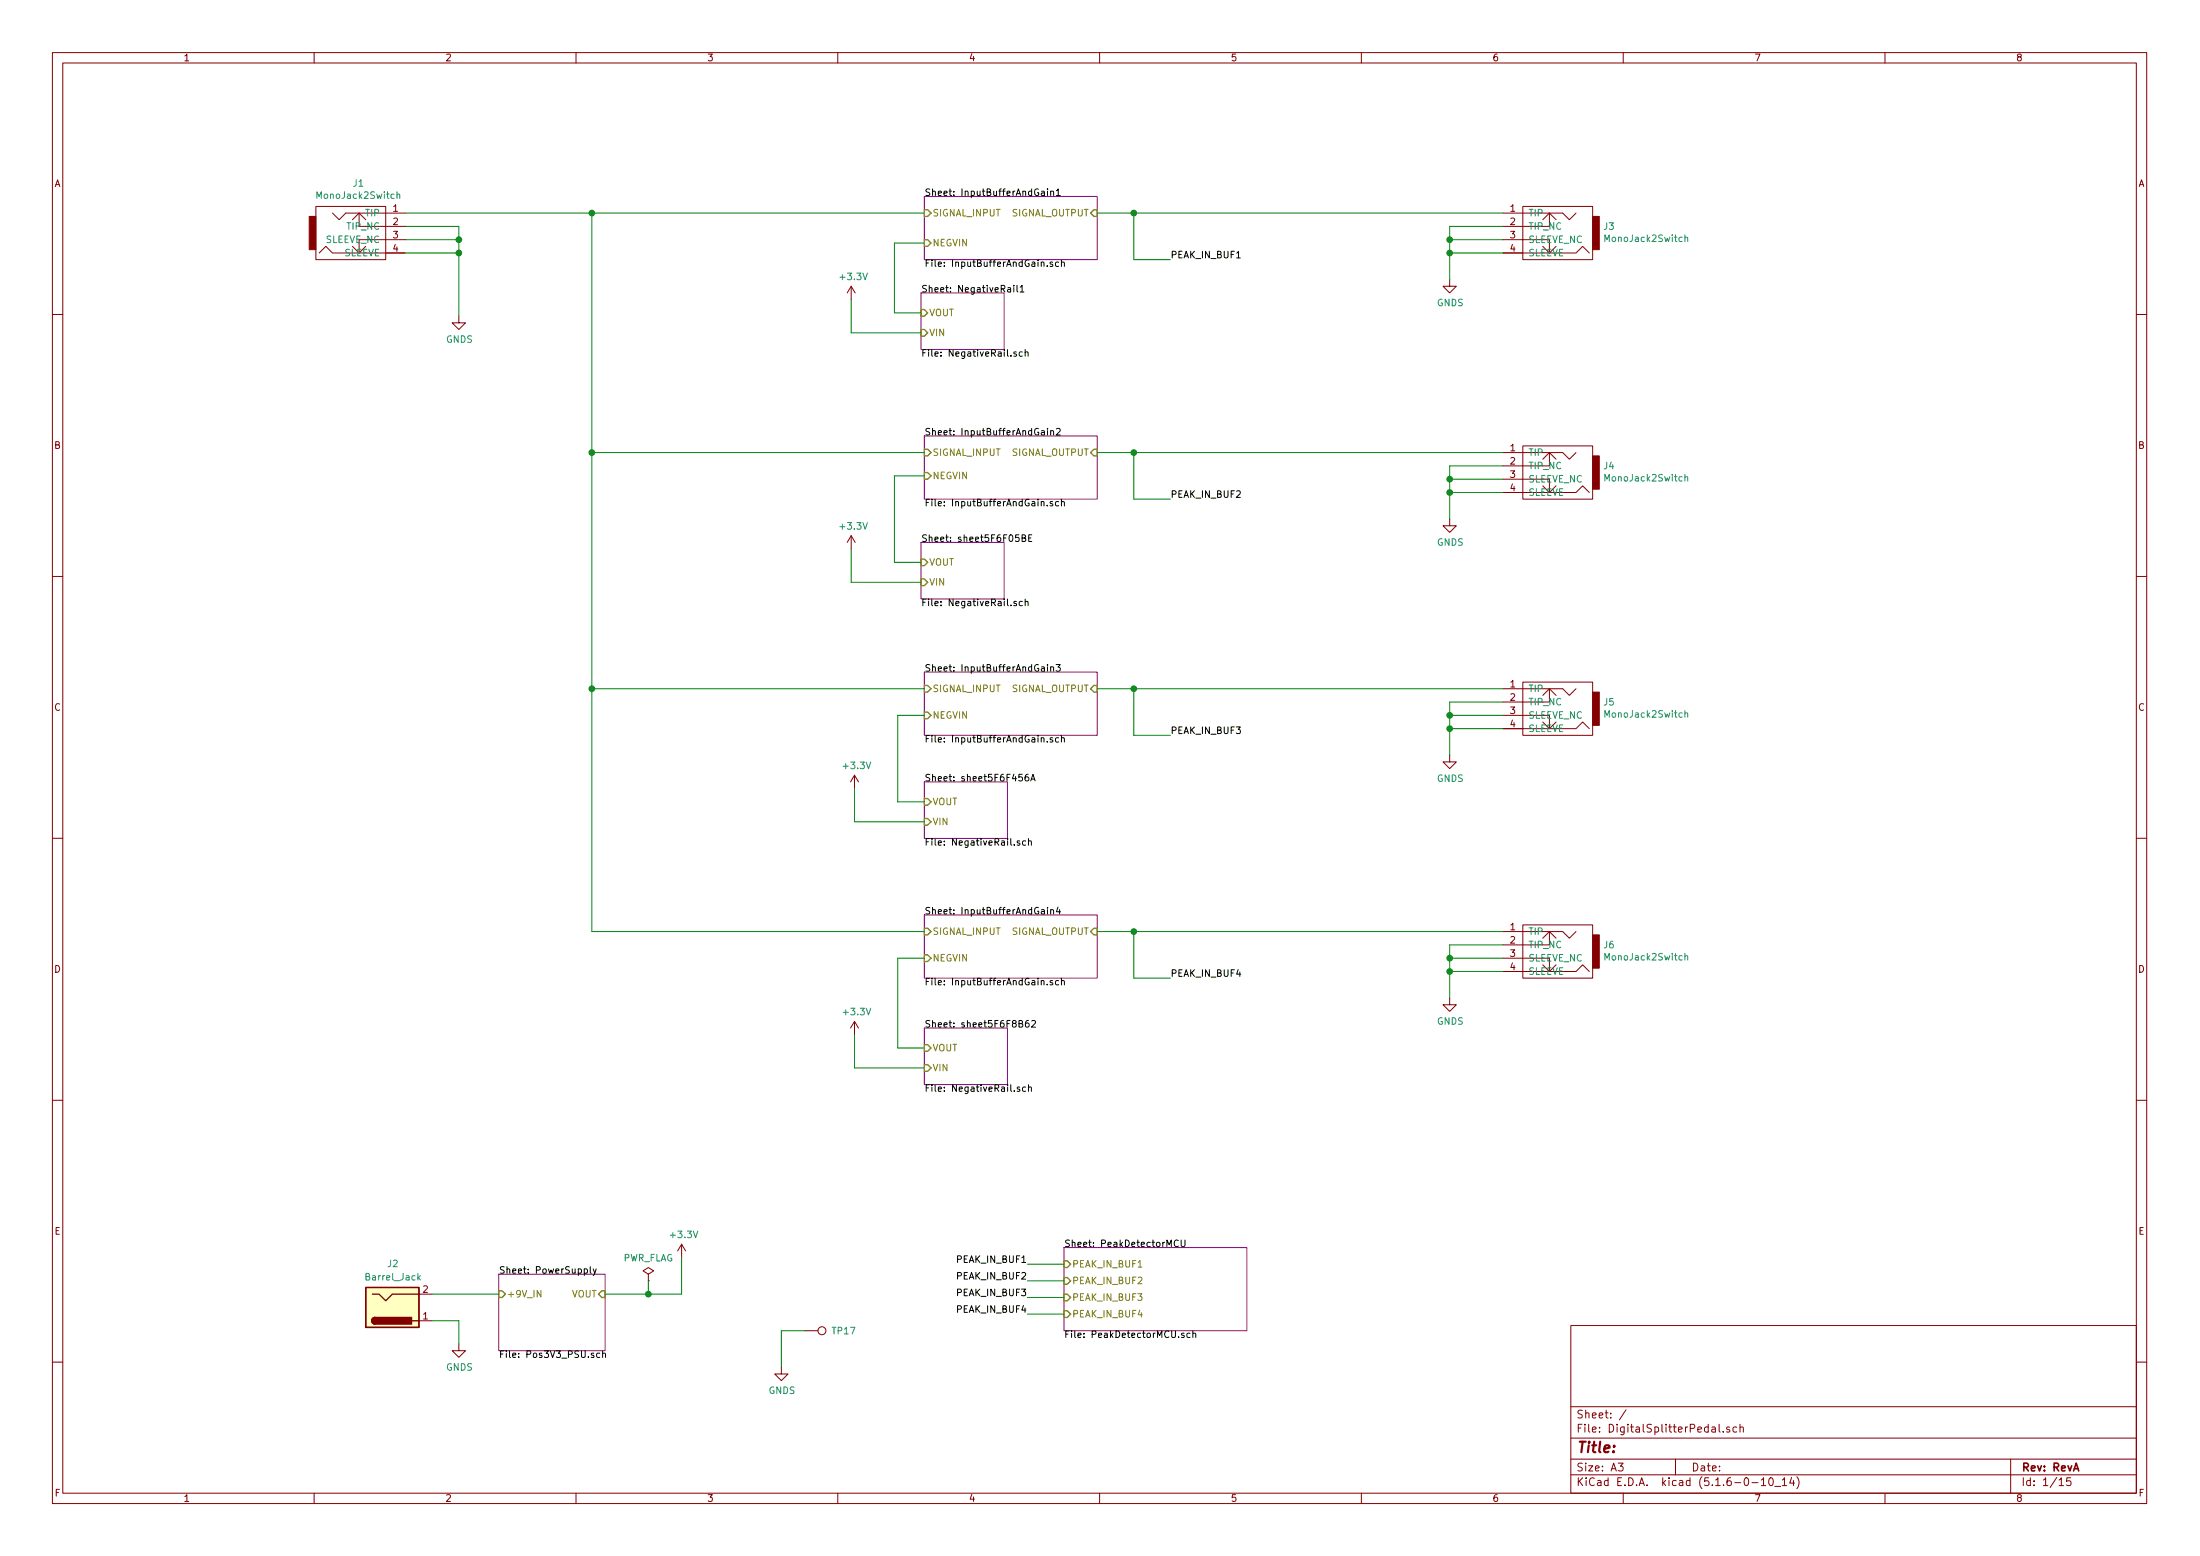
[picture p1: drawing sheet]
EESchema Schematic File Version 4
EELAYER 30 0
EELAYER END
$Descr A3 16535 11693
encoding utf-8
Sheet 1 15
Title ""
Date ""
Rev "RevA"
Comp ""
Comment1 ""
Comment2 ""
Comment3 ""
Comment4 ""
$EndDescr
$Comp
L Connector:Barrel_Jack J2
U 1 1
P 2950 9825
F 0 "J2" H 3000 9500 50  0000 R CNN
F 1 "Barrel_Jack" H 3175 9600 50  0000 R CNN
F 2 "Connector_BarrelJack:BarrelJack_Horizontal" H 3000 9785 50  0001 C CNN
F 3 "~" H 3000 9785 50  0001 C CNN
	1    2950 9825
	1    0    0    1   
$EndComp
Wire Wire Line
	3250 9725 3750 9725
Wire Wire Line
	3250 9925 3450 9925
Wire Wire Line
	3450 9925 3450 10100
$Comp
L power:GNDS #PWR02
U 1 1
P 3450 10100
F 0 "#PWR02" H 3450 9850 50  0001 C CNN
F 1 "GNDS" H 3455 9927 50  0000 C CNN
F 2 "" H 3450 10100 50  0001 C CNN
F 3 "" H 3450 10100 50  0001 C CNN
	1    3450 10100
	1    0    0    -1  
$EndComp
Wire Wire Line
	10900 7300 10900 7500
Connection ~ 10900 7300
Wire Wire Line
	11300 7300 10900 7300
Wire Wire Line
	10900 7200 10900 7300
Connection ~ 10900 7200
Wire Wire Line
	11300 7200 10900 7200
Wire Wire Line
	10900 7100 10900 7200
Wire Wire Line
	10900 5475 10900 5675
Connection ~ 10900 5475
Wire Wire Line
	11300 5475 10900 5475
Wire Wire Line
	10900 5375 10900 5475
Connection ~ 10900 5375
Wire Wire Line
	11300 5375 10900 5375
Wire Wire Line
	10900 5275 10900 5375
Wire Wire Line
	10900 3700 10900 3900
Connection ~ 10900 3700
Wire Wire Line
	11300 3700 10900 3700
Wire Wire Line
	10900 3600 10900 3700
Connection ~ 10900 3600
Wire Wire Line
	11300 3600 10900 3600
Wire Wire Line
	10900 3500 10900 3600
Wire Wire Line
	10900 1900 10900 2100
Connection ~ 10900 1900
Wire Wire Line
	11300 1900 10900 1900
Wire Wire Line
	10900 1800 10900 1900
Connection ~ 10900 1800
Wire Wire Line
	11300 1800 10900 1800
Wire Wire Line
	10900 1700 10900 1800
Wire Wire Line
	3450 1900 3450 2375
Connection ~ 3450 1900
Wire Wire Line
	3050 1900 3450 1900
Wire Wire Line
	3450 1800 3450 1900
Connection ~ 3450 1800
Wire Wire Line
	3050 1800 3450 1800
Wire Wire Line
	3450 1700 3450 1800
Wire Wire Line
	3050 1700 3450 1700
$Comp
L MonoJack2Switch:MonoJack2Switch J6
U 1 1
P 11750 7150
F 0 "J6" H 11448 7201 50  0000 R CNN
F 1 "MonoJack2Switch" H 11448 7110 50  0000 R CNN
F 2 "NeutrikNRJ:NRJxHx" H 11750 7200 50  0001 C CNN
F 3 "https://www.neutrik.com/en/product/nrj6hm-1-pre" H 11750 7200 50  0001 C CNN
	1    11750 7150
	-1   0    0    -1  
$EndComp
$Comp
L MonoJack2Switch:MonoJack2Switch J5
U 1 1
P 11750 5325
F 0 "J5" H 11448 5376 50  0000 R CNN
F 1 "MonoJack2Switch" H 11448 5285 50  0000 R CNN
F 2 "NeutrikNRJ:NRJxHx" H 11750 5375 50  0001 C CNN
F 3 "https://www.neutrik.com/en/product/nrj6hm-1-pre" H 11750 5375 50  0001 C CNN
	1    11750 5325
	-1   0    0    -1  
$EndComp
$Comp
L MonoJack2Switch:MonoJack2Switch J4
U 1 1
P 11750 3550
F 0 "J4" H 11448 3601 50  0000 R CNN
F 1 "MonoJack2Switch" H 11448 3510 50  0000 R CNN
F 2 "NeutrikNRJ:NRJxHx" H 11750 3600 50  0001 C CNN
F 3 "https://www.neutrik.com/en/product/nrj6hm-1-pre" H 11750 3600 50  0001 C CNN
	1    11750 3550
	-1   0    0    -1  
$EndComp
$Comp
L MonoJack2Switch:MonoJack2Switch J3
U 1 1
P 11750 1750
F 0 "J3" H 11448 1801 50  0000 R CNN
F 1 "MonoJack2Switch" H 11448 1710 50  0000 R CNN
F 2 "NeutrikNRJ:NRJxHx" H 11750 1800 50  0001 C CNN
F 3 "https://www.neutrik.com/en/product/nrj6hm-1-pre" H 11750 1800 50  0001 C CNN
	1    11750 1750
	-1   0    0    -1  
$EndComp
$Comp
L MonoJack2Switch:MonoJack2Switch J1
U 1 1
P 2600 1750
F 0 "J1" H 2695 2125 50  0000 C CNN
F 1 "MonoJack2Switch" H 2695 2034 50  0000 C CNN
F 2 "NeutrikNRJ:NRJxHx" H 2600 1800 50  0001 C CNN
F 3 "https://www.neutrik.com/en/product/nrj6hm-1-pre" H 2600 1800 50  0001 C CNN
	1    2600 1750
	1    0    0    -1  
$EndComp
Wire Wire Line
	4450 1600 3050 1600
$Sheet
S 6950 1475 1300 475 
U 5F57A857
F0 "InputBufferAndGain1" 50
F1 "InputBufferAndGain.sch" 50
F2 "SIGNAL_INPUT" I L 6950 1600 50 
F3 "SIGNAL_OUTPUT" I R 8250 1600 50 
F4 "NEGVIN" I L 6950 1825 50 
$EndSheet
Wire Wire Line
	6950 1600 4450 1600
Connection ~ 4450 1600
Wire Wire Line
	8250 1600 8525 1600
Wire Wire Line
	8800 1950 8525 1950
Wire Wire Line
	8525 1950 8525 1600
Connection ~ 8525 1600
Wire Wire Line
	8525 1600 11300 1600
Wire Wire Line
	4450 1600 4450 3400
$Sheet
S 6950 3275 1300 475 
U 5F6A30B2
F0 "InputBufferAndGain2" 50
F1 "InputBufferAndGain.sch" 50
F2 "SIGNAL_INPUT" I L 6950 3400 50 
F3 "SIGNAL_OUTPUT" I R 8250 3400 50 
F4 "NEGVIN" I L 6950 3575 50 
$EndSheet
Wire Wire Line
	6950 3400 4450 3400
Wire Wire Line
	8250 3400 8525 3400
Wire Wire Line
	8800 3750 8525 3750
Wire Wire Line
	8525 3750 8525 3400
Connection ~ 8525 3400
Wire Wire Line
	8525 3400 11300 3400
$Sheet
S 6950 5050 1300 475 
U 5F6A445C
F0 "InputBufferAndGain3" 50
F1 "InputBufferAndGain.sch" 50
F2 "SIGNAL_INPUT" I L 6950 5175 50 
F3 "SIGNAL_OUTPUT" I R 8250 5175 50 
F4 "NEGVIN" I L 6950 5375 50 
$EndSheet
Wire Wire Line
	6950 5175 4450 5175
Wire Wire Line
	8250 5175 8525 5175
Wire Wire Line
	8800 5525 8525 5525
Wire Wire Line
	8525 5525 8525 5175
Connection ~ 8525 5175
Wire Wire Line
	8525 5175 11300 5175
Connection ~ 4450 3400
Wire Wire Line
	4450 3400 4450 5175
Connection ~ 4450 5175
Wire Wire Line
	4450 5175 4450 7000
$Sheet
S 6950 6875 1300 475 
U 5F6AEF24
F0 "InputBufferAndGain4" 50
F1 "InputBufferAndGain.sch" 50
F2 "SIGNAL_INPUT" I L 6950 7000 50 
F3 "SIGNAL_OUTPUT" I R 8250 7000 50 
F4 "NEGVIN" I L 6950 7200 50 
$EndSheet
Wire Wire Line
	6950 7000 4450 7000
Wire Wire Line
	8250 7000 8525 7000
Wire Wire Line
	8800 7350 8525 7350
Wire Wire Line
	8525 7350 8525 7000
Connection ~ 8525 7000
Wire Wire Line
	8525 7000 11300 7000
$Sheet
S 6925 2200 625  425 
U 5F6CB11D
F0 "NegativeRail1" 50
F1 "NegativeRail.sch" 50
F2 "VIN" I L 6925 2500 50 
F3 "VOUT" I L 6925 2350 50 
$EndSheet
$Sheet
S 8000 9375 1375 625 
U 5F6CB23D
F0 "PeakDetectorMCU" 50
F1 "PeakDetectorMCU.sch" 50
F2 "PEAK_IN_BUF1" I L 8000 9500 50 
F3 "PEAK_IN_BUF2" I L 8000 9625 50 
F4 "PEAK_IN_BUF3" I L 8000 9750 50 
F5 "PEAK_IN_BUF4" I L 8000 9875 50 
$EndSheet
Wire Wire Line
	6925 2350 6725 2350
Wire Wire Line
	6725 2350 6725 1825
Wire Wire Line
	6725 1825 6950 1825
Wire Wire Line
	4550 9725 4875 9725
Wire Wire Line
	5125 9725 5125 9450
$Comp
L power:+3.3V #PWR0101
U 1 1
P 5125 9450
F 0 "#PWR0101" H 5125 9300 50  0001 C CNN
F 1 "+3.3V" H 5140 9623 50  0000 C CNN
F 2 "" H 5125 9450 50  0001 C CNN
F 3 "" H 5125 9450 50  0001 C CNN
	1    5125 9450
	1    0    0    -1  
$EndComp
Wire Wire Line
	6925 2500 6400 2500
$Comp
L power:+3.3V #PWR0102
U 1 1
P 6400 2250
F 0 "#PWR0102" H 6400 2100 50  0001 C CNN
F 1 "+3.3V" H 6415 2423 50  0000 C CNN
F 2 "" H 6400 2250 50  0001 C CNN
F 3 "" H 6400 2250 50  0001 C CNN
	1    6400 2250
	1    0    0    -1  
$EndComp
$Sheet
S 6925 4075 625  425 
U 5F6F05C2
F0 "sheet5F6F05BE" 50
F1 "NegativeRail.sch" 50
F2 "VIN" I L 6925 4375 50 
F3 "VOUT" I L 6925 4225 50 
$EndSheet
Wire Wire Line
	6925 4225 6725 4225
Wire Wire Line
	6925 4375 6400 4375
$Comp
L power:+3.3V #PWR0103
U 1 1
P 6400 4125
F 0 "#PWR0103" H 6400 3975 50  0001 C CNN
F 1 "+3.3V" H 6415 4298 50  0000 C CNN
F 2 "" H 6400 4125 50  0001 C CNN
F 3 "" H 6400 4125 50  0001 C CNN
	1    6400 4125
	1    0    0    -1  
$EndComp
Wire Wire Line
	6950 3575 6725 3575
Wire Wire Line
	6725 3575 6725 4225
$Sheet
S 6950 5875 625  425 
U 5F6F456E
F0 "sheet5F6F456A" 50
F1 "NegativeRail.sch" 50
F2 "VIN" I L 6950 6175 50 
F3 "VOUT" I L 6950 6025 50 
$EndSheet
Wire Wire Line
	6950 6025 6750 6025
Wire Wire Line
	6950 6175 6425 6175
$Comp
L power:+3.3V #PWR0104
U 1 1
P 6425 5925
F 0 "#PWR0104" H 6425 5775 50  0001 C CNN
F 1 "+3.3V" H 6440 6098 50  0000 C CNN
F 2 "" H 6425 5925 50  0001 C CNN
F 3 "" H 6425 5925 50  0001 C CNN
	1    6425 5925
	1    0    0    -1  
$EndComp
Wire Wire Line
	6950 5375 6750 5375
Wire Wire Line
	6750 5375 6750 6025
$Sheet
S 6950 7725 625  425 
U 5F6F8B66
F0 "sheet5F6F8B62" 50
F1 "NegativeRail.sch" 50
F2 "VIN" I L 6950 8025 50 
F3 "VOUT" I L 6950 7875 50 
$EndSheet
Wire Wire Line
	6950 7875 6750 7875
Wire Wire Line
	6950 8025 6425 8025
$Comp
L power:+3.3V #PWR0105
U 1 1
P 6425 7775
F 0 "#PWR0105" H 6425 7625 50  0001 C CNN
F 1 "+3.3V" H 6440 7948 50  0000 C CNN
F 2 "" H 6425 7775 50  0001 C CNN
F 3 "" H 6425 7775 50  0001 C CNN
	1    6425 7775
	1    0    0    -1  
$EndComp
Wire Wire Line
	6950 7200 6750 7200
Wire Wire Line
	6750 7200 6750 7875
Text Label 8800 1950 0    50   ~ 0
PEAK_IN_BUF1
Text Label 8800 3750 0    50   ~ 0
PEAK_IN_BUF2
Text Label 8800 5525 0    50   ~ 0
PEAK_IN_BUF3
Text Label 8800 7350 0    50   ~ 0
PEAK_IN_BUF4
Wire Wire Line
	7725 9500 8000 9500
Text Label 7725 9500 2    50   ~ 0
PEAK_IN_BUF1
Wire Wire Line
	7725 9625 8000 9625
Text Label 7725 9625 2    50   ~ 0
PEAK_IN_BUF2
Wire Wire Line
	7725 9750 8000 9750
Text Label 7725 9750 2    50   ~ 0
PEAK_IN_BUF3
Wire Wire Line
	7725 9875 8000 9875
Text Label 7725 9875 2    50   ~ 0
PEAK_IN_BUF4
$Comp
L power:GNDS #PWR0122
U 1 1
P 10900 3900
F 0 "#PWR0122" H 10900 3650 50  0001 C CNN
F 1 "GNDS" H 10905 3727 50  0000 C CNN
F 2 "" H 10900 3900 50  0001 C CNN
F 3 "" H 10900 3900 50  0001 C CNN
	1    10900 3900
	1    0    0    -1  
$EndComp
$Comp
L power:GNDS #PWR0123
U 1 1
P 10900 2100
F 0 "#PWR0123" H 10900 1850 50  0001 C CNN
F 1 "GNDS" H 10905 1927 50  0000 C CNN
F 2 "" H 10900 2100 50  0001 C CNN
F 3 "" H 10900 2100 50  0001 C CNN
	1    10900 2100
	1    0    0    -1  
$EndComp
$Comp
L power:GNDS #PWR0124
U 1 1
P 10900 5675
F 0 "#PWR0124" H 10900 5425 50  0001 C CNN
F 1 "GNDS" H 10905 5502 50  0000 C CNN
F 2 "" H 10900 5675 50  0001 C CNN
F 3 "" H 10900 5675 50  0001 C CNN
	1    10900 5675
	1    0    0    -1  
$EndComp
$Comp
L power:GNDS #PWR0128
U 1 1
P 10900 7500
F 0 "#PWR0128" H 10900 7250 50  0001 C CNN
F 1 "GNDS" H 10905 7327 50  0000 C CNN
F 2 "" H 10900 7500 50  0001 C CNN
F 3 "" H 10900 7500 50  0001 C CNN
	1    10900 7500
	1    0    0    -1  
$EndComp
$Comp
L power:GNDS #PWR0129
U 1 1
P 3450 2375
F 0 "#PWR0129" H 3450 2125 50  0001 C CNN
F 1 "GNDS" H 3455 2202 50  0000 C CNN
F 2 "" H 3450 2375 50  0001 C CNN
F 3 "" H 3450 2375 50  0001 C CNN
	1    3450 2375
	1    0    0    -1  
$EndComp
Wire Wire Line
	6425 7775 6425 8025
Wire Wire Line
	6400 2250 6400 2500
Wire Wire Line
	6400 4125 6400 4375
Wire Wire Line
	6425 5925 6425 6175
$Comp
L power:PWR_FLAG #FLG0101
U 1 1
P 4875 9625
F 0 "#FLG0101" H 4875 9700 50  0001 C CNN
F 1 "PWR_FLAG" H 4875 9798 50  0000 C CNN
F 2 "" H 4875 9625 50  0001 C CNN
F 3 "~" H 4875 9625 50  0001 C CNN
	1    4875 9625
	1    0    0    -1  
$EndComp
Wire Wire Line
	4875 9625 4875 9725
Connection ~ 4875 9725
Wire Wire Line
	4875 9725 5125 9725
$Sheet
S 3750 9575 800  575 
U 5F3902BC
F0 "PowerSupply" 50
F1 "Pos3V3_PSU.sch" 50
F2 "+9V_IN" I L 3750 9725 50 
F3 "VOUT" I R 4550 9725 50 
$EndSheet
Wire Wire Line
	10900 7100 11300 7100
Wire Wire Line
	10900 5275 11300 5275
Wire Wire Line
	10900 3500 11300 3500
Wire Wire Line
	10900 1700 11300 1700
$Comp
L Connector:TestPoint TP?
U 1 1
P 6050 10000
AR Path="/5F6CB11D/5F719EBF" Ref="TP?"  Part="1" 
AR Path="/5F6F05C2/5F719EBF" Ref="TP?"  Part="1" 
AR Path="/5F6F456E/5F719EBF" Ref="TP?"  Part="1" 
AR Path="/5F6F8B66/5F719EBF" Ref="TP?"  Part="1" 
AR Path="/5F6CB23D/5F719EBF" Ref="TP?"  Part="1" 
AR Path="/5F719EBF" Ref="TP17"  Part="1" 
F 0 "TP17" V 6050 10200 50  0000 L CNN
F 1 "TestPoint" V 5825 9950 50  0001 L CNN
F 2 "TestPoint:TestPoint_Pad_D1.0mm" H 6250 10000 50  0001 C CNN
F 3 "~" H 6250 10000 50  0001 C CNN
	1    6050 10000
	0    1    1    0   
$EndComp
Wire Wire Line
	6050 10000 5875 10000
Wire Wire Line
	5875 10000 5875 10275
$Comp
L power:GNDS #PWR026
U 1 1
P 5875 10275
F 0 "#PWR026" H 5875 10025 50  0001 C CNN
F 1 "GNDS" H 5880 10102 50  0000 C CNN
F 2 "" H 5875 10275 50  0001 C CNN
F 3 "" H 5875 10275 50  0001 C CNN
	1    5875 10275
	1    0    0    -1  
$EndComp
$EndSCHEMATC
